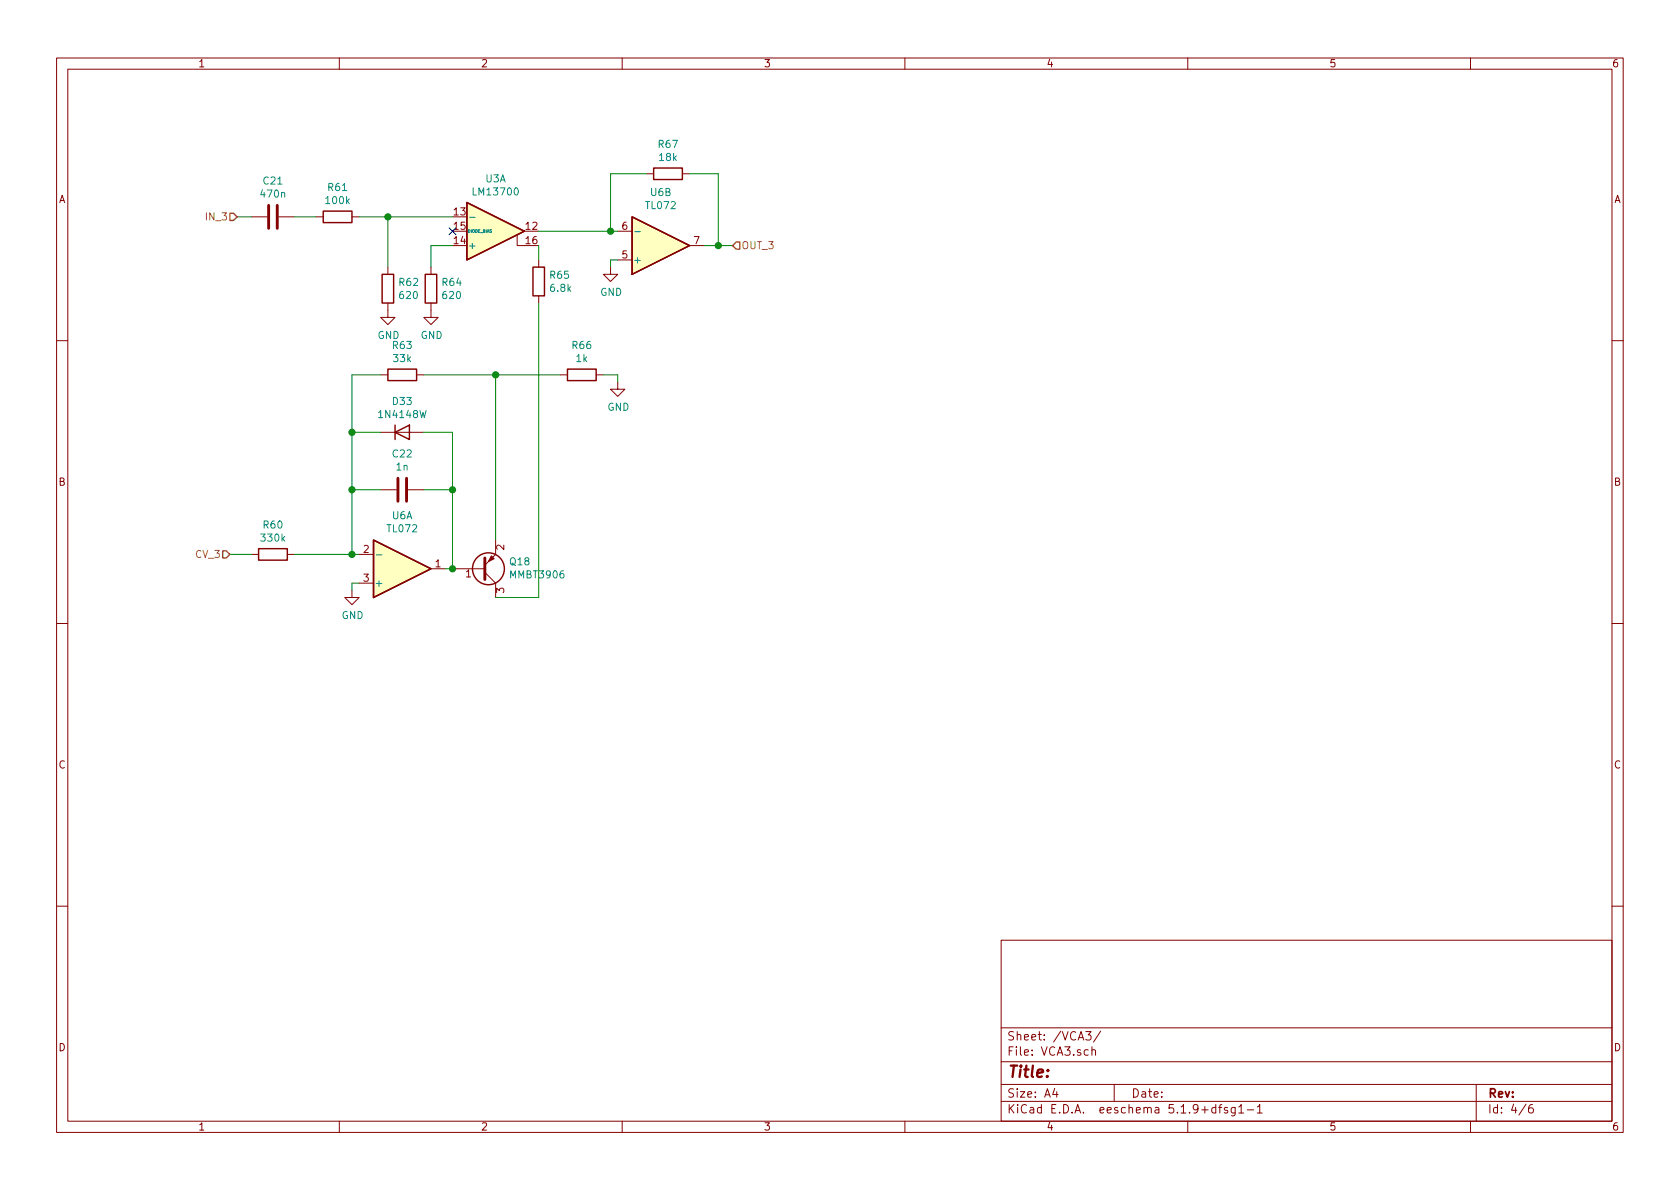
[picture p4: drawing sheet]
<svg xmlns="http://www.w3.org/2000/svg" width="297mm" height="210mm" viewBox="0 0 297 210" stroke-linecap="round" stroke-linejoin="round" font-family="sans-serif">
<g fill="none" stroke="#840000" stroke-width=".18">
<path d="M10 10.3h277v189.9h-277zM12 12.2h273v186.1h-273zM60 10.3v1.9M110 10.3v1.9M160 10.3v1.9M210 10.3v1.9M260 10.3v1.9M44.4 38.3h2.8M49.3 38.3h2.8M55.9 38.3h1.2M62.2 38.3h1.3M114.3 30.7h1.3"/>
<path d="M120.6 30.7h1.3M68.6 53.6v2.5h1.2l-1.2 1.3-1.3-1.3h1.3M68.6 47.2v1.3M76.2 53.6v2.5h1.3l-1.3 1.3-1.3-1.3h1.3M76.2 47.2v1.3M91.4 41.5v1.9h1.3M95.2 46v1.2M95.2 52.3v1.3M107.9 47.2v1.3h1.3l-1.3 1.3-1.2-1.3h1.2M109.2 46h2.6M109.2 40.9h2.6M121.9 43.4h2.6"/>
<path d="M10 60.2h2M67.3 76.4h7.6M67.3 66.3h1.3M73.7 66.3h1.2M99.1 66.3h1.2M105.4 66.3h1.3M109.2 67.6v1.2h1.3l-1.3 1.3-1.3-1.3h1.3M285 60.2h2M44.4 98h1.3M50.8 98h1.3M63.5 98h2.5M67.3 86.6h2.8"/>
<path d="M72.1 86.6h2.8M87.6 95.5v2.5l-1.9 1.9M10 110.3h2M62.2 104.4v1.3h1.3l-1.3 1.2-1.2-1.2h1.2M63.5 103.1h2.5M76.2 100.6h2.5M80 100.6h5.7M85.7 101.2l1.9 1.9v2.6M285 110.3h2M10 160.2h2M177 166.3h108v32h-108zM285 160.2h2"/>
<path d="M60 198.3v1.9M110 198.3v1.9M160 198.3v1.9M177 194.8h108M177 191.8h108M177 187.8h108M177 181.8h108M186.5 192.5l-.4 1h1M186.8 193v1M192 182.4h.9l-.5 .6 .4 .1v.7l-.2 .1-.6-.1M192.4 185.7l-.4-.1-.3 .3 .1 .6 .2 .1 .4-.1M193.1 185.7a.37 .37 0 0 1 .6 .1v.8"/>
<path d="M193.1 185.1v1.5M194.6 182.3l-1.3 2M197 191.8v3M210 198.3v1.9M215 195.9l-.5-.1-.3 .3 .1 .6 .2 .1 .5-.1M215 195.3v1.5M215.5 195.8h.5M216 195.3l-.3 .2v1.3M217 195.9l-.3-.1-.2 .2v.3l.5 .1v.3h-.5M218.4 195.8v1.2l-.3 .3h-.3M218.4 195.9l-.4-.1-.3 .3 .1 .6h.6M219 195.8l.5-.5v1.5"/>
<path d="M219 196.8h.9M220.5 196.3h1.2M222.3 195.8l.4-.5v1.5M222.3 196.8h.9M260 198.3v1.9M261 191.8v6.5M269.8 195.2l-1.2 2M271 195.3a.62 .62 0 0 0-.7 .7v.7l.3 .1 .4-.1 .1-.5-.1-.2-.4-.1-.3 .3"/>
</g>
<path d="M47.5 36.3v4.1M49 36.3v4.1M70.4 84.6v4M71.9 84.6v4M85.7 98.7v3.8" fill="none" stroke="#840000" stroke-width=".51"/>
<g fill="none" stroke="#840000" stroke-width=".25">
<path d="M57.1 37.3h5.1v2.1h-5.1zM82.5 35.8l10.2 5.1-10.2 5.1zM111.8 38.3l10.1 5.1-10.1 5.1zM115.6 29.7h5v2h-5zM67.6 48.5h2v5.1h-2zM75.2 48.5h2v5.1h-2zM94.2 47.2h2.1v5.1h-2.1zM68.6 65.3h5.1v2h-5.1zM69.8 76.4l2.6-1.2v2.5zM69.8 75.2v2.5M100.3 65.3h5.1v2h-5.1zM45.7 97h5.1v2.1h-5.1z"/>
<path d="M66 95.5l10.2 5.1-10.2 5.1z"/>
<circle cx="86.4" cy="100.6" r="2.82"/>
</g>
<path d="M86.9 98.3l.5 .5-1 .5z" fill="#840000" stroke="#840000" stroke-width=".18"/>
<g fill="#ffffc2" stroke="#ffffc2" stroke-width=".18">
<path d="M111.8 38.3l10.1 5.1-10.1 5.1z"/>
<path d="M66 95.5l10.2 5.1-10.2 5.1z"/>
<path d="M82.5 35.8l10.2 5.1-10.2 5.1z"/>
</g>
<path d="M83 38.4h1M112.2 41h1M66.5 98.1h1" fill="none" stroke="#008484" stroke-width=".18"/>
<g fill="none" stroke="#008400" stroke-width=".18">
<path d="M41.9 38.3h2.5M52.1 38.3h3.8M63.5 38.3h16.5M68.6 38.3v8.9M114.3 30.7h-6.4v10.2M121.9 30.7h5.1v12.7M80 43.4h-3.8v3.8M95.2 43.4v2.6M95.2 53.6v52.1h-7.6M95.2 40.9h14M109.2 46h-1.3v1.2M124.5 43.4h5"/>
<path d="M62.2 76.4h5.1M67.3 66.3h-5.1v31.7M74.9 66.3h24.2M74.9 76.4h5.1v24.2h-1.3M87.6 66.3v29.2M106.7 66.3h2.5v1.3M40.6 98h3.8M52.1 98h11.4M62.2 86.6h5.1M74.9 86.6h5.1M63.5 103.1h-1.3v1.3"/>
</g>
<path d="M40.6 37.7h.7l.6 .6-.6 .7h-.7zM130.2 42.8h.6v1.3h-.6l-.7-.7zM39.4 97.4h.6l.6 .6-.6 .7h-.6z" fill="none" stroke="#848400" stroke-width=".25"/>
<g fill="#008400" stroke="#008400" stroke-width=".25">
<circle cx="80" cy="100.6" r=".51"/>
<circle cx="87.6" cy="66.3" r=".51"/>
<circle cx="80" cy="86.6" r=".51"/>
<circle cx="62.2" cy="86.6" r=".51"/>
<circle cx="62.2" cy="76.4" r=".51"/>
<circle cx="62.2" cy="98" r=".51"/>
<circle cx="127" cy="43.4" r=".51"/>
<circle cx="108" cy="40.9" r=".51"/>
<circle cx="68.6" cy="38.3" r=".51"/>
</g>
<path d="M79.4 40.3l1.2 1.2M80.6 40.3l-1.2 1.2" fill="none" stroke="#000084" stroke-width=".18"/>
<text font-size="2.8" fill="#840000" x="178" y="190.5">Title:</text>
<g font-size="2.1" fill="#840000">
<text x="178" y="184">Sheet: /VCA3/</text>
<text x="178" y="186.7">File: VCA3.sch</text>
<text x="178" y="196.9">KiCad E.D.A. eeschema 5.1.9+dfsg1-1</text>
<text x="178" y="194.1">Size: A4</text>
<text x="200" y="194.1">Date:</text>
<text x="263" y="194.1">Rev:</text>
<text x="263" y="196.9">Id: 4/6</text>
</g>
<g font-size="1.8" fill="#840000">
<text x="35" y="11.9">1</text>
<text x="85" y="11.9">2</text>
<text x="135" y="11.9">3</text>
<text x="185" y="11.9">4</text>
<text x="235" y="11.9">5</text>
<text x="285" y="11.9">6</text>
<text x="10.4" y="35.9">A</text>
<text x="285.4" y="35.9">A</text>
<text x="80.3" y="38.1">13</text>
<text x="80.3" y="40.6">15</text>
<text x="93" y="40.6">12</text>
<text x="110" y="40.6">6</text>
<text x="80.3" y="43.2">14</text>
<text x="93" y="43.2">16</text>
<text x="110" y="45.7">5</text>
<text x="122.7" y="43.2">7</text>
<text x="10.4" y="85.9">B</text>
<text x="285.4" y="85.9">B</text>
<text x="64.3" y="97.8">2</text>
<text x="77" y="100.3">1</text>
<text x="89.2" y="97.3" transform="rotate(-90 89.2 97.3)">2</text>
<text x="64.3" y="102.9">3</text>
<text x="82.4" y="102.1">1</text>
<text x="89.2" y="104.9" transform="rotate(-90 89.2 104.9)">3</text>
<text x="10.4" y="135.9">C</text>
<text x="285.4" y="135.9">C</text>
<text x="10.4" y="185.9">D</text>
<text x="285.4" y="185.9">D</text>
<text x="35" y="199.9">1</text>
<text x="85" y="199.9">2</text>
<text x="135" y="199.9">3</text>
<text x="185" y="199.9">4</text>
<text x="235" y="199.9">5</text>
<text x="285" y="199.9">6</text>
</g>
<g font-size="1.8" fill="#008484">
<text x="116.5" y="26.2">R67</text>
<text x="116.6" y="28.5">18k</text>
<text x="46.3" y="34.9">470n</text>
<text x="46.6" y="32.6">C21</text>
<text x="58.1" y="33.8">R61</text>
<text x="83.9" y="34.6">LM13700</text>
<text x="85.9" y="32.3">U3A</text>
<text x="115.1" y="34.7">U6B</text>
<text x="57.7" y="36.1">100k</text>
<text x="114.3" y="37">TL072</text>
<text x="82.7" y="44.1">+</text>
<text x="111.9" y="46.6">+</text>
<text x="70.6" y="50.6">R62</text>
<text x="70.8" y="52.9">620</text>
<text x="78.3" y="50.6">R64</text>
<text x="78.4" y="52.9">620</text>
<text x="97.3" y="49.3">R65</text>
<text x="97.4" y="51.6">6.8k</text>
<text x="106.1" y="52.3">GND</text>
<text x="66.8" y="59.9">GND</text>
<text x="74.4" y="59.9">GND</text>
<text x="69.5" y="61.7">R63</text>
<text x="69.6" y="64">33k</text>
<text x="101.2" y="61.7">R66</text>
<text x="101.9" y="64">1k</text>
<text x="69.5" y="71.6">D33</text>
<text x="67.2" y="73.9">1N4148W</text>
<text x="107.4" y="72.6">GND</text>
<text x="69.5" y="80.9">C22</text>
<text x="70.1" y="83.2">1n</text>
<text x="46.3" y="95.8">330k</text>
<text x="46.6" y="93.5">R60</text>
<text x="68.6" y="94.1">TL072</text>
<text x="69.4" y="91.8">U6A</text>
<text x="90.2" y="100">Q18</text>
<text x="66.2" y="103.8">+</text>
<text x="90.4" y="102.3">MMBT3906</text>
<text x="60.4" y="109.5">GND</text>
</g>
<g font-size="1.8" fill="#848400">
<text x="36.7" y="39">IN_3</text>
<text x="131.1" y="44.1">OUT_3</text>
<text x="34.7" y="98.7">CV_3</text>
</g>
<text font-size=".7" fill="#008484" x="82.7" y="41.1">DIODE_BIAS</text>
</svg>
